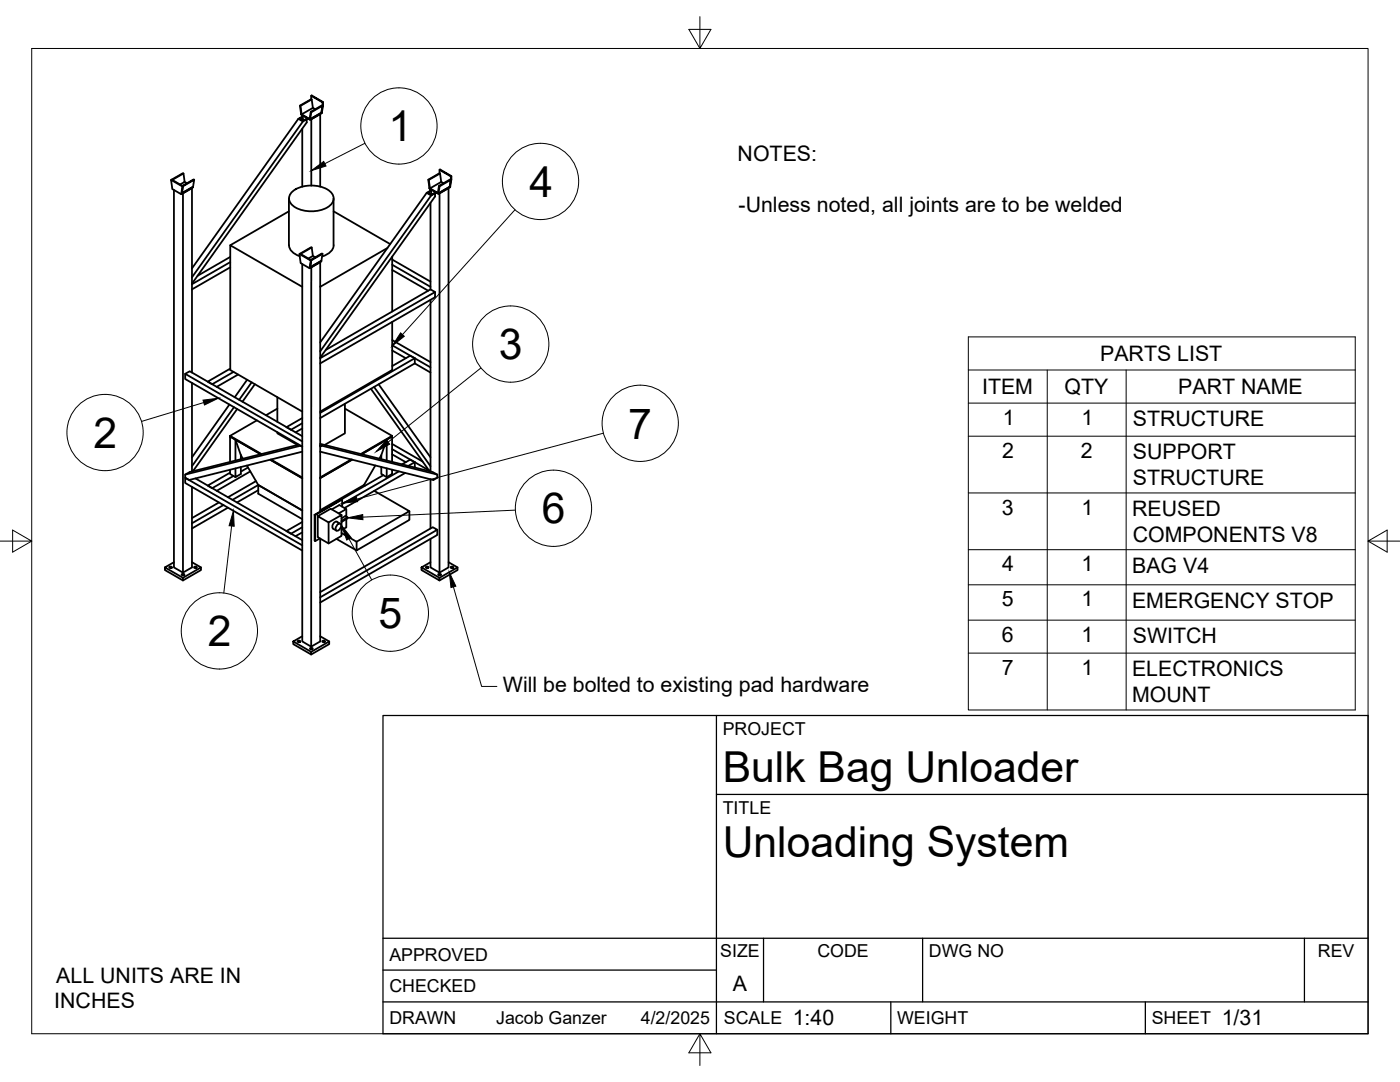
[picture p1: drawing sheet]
<svg xmlns="http://www.w3.org/2000/svg" width="279mm" height="216mm" viewBox="0 0 279 216" stroke-linecap="round" stroke-linejoin="round" font-family="sans-serif">
<!-- layer: Visible -->
<g fill="none" stroke="#000" stroke-width=".36">
<path d="M62.1 19.1h.1l2.3 1.3h-.1zM62.1 19.1v.7M62.2 19.8l-2.3 1.3 .2 1.7M34.1 35.9h.3zM34.1 35.9l.3 1.8 1.8 1.1M34.2 36l2.3 1.2M34.4 35.9l2 1.2M34.7 37.9v75.3l1.8 1.1v-75.7l1.8-1.1v36.8M36.3 38.6l2.2-1.3v.1l-2.2 1.3zM36.3 37.1l.2 .1-.2 1.4M36.4 37.1l2.3-1.3 .1 .1-2.3 1.3zM36.4 37.2l-.2 1.6v-.2"/>
<path d="M36.5 37.2l-.2 1.4M36.6 34.6l-2.4 1.3 2.4-1.3 .3 1.7-1 .5M36.9 36.3l.4 .3M38.8 35.9l-.3 1.4-2.2 1.3M57.7 39.6v9.3a2.69 2.69 0 0 0 2.1 2.2M58.4 38.2a6.6 6.6 0 0 1 7.5 0 1.84 1.84 0 0 1 .7 1.8 1.84 1.84 0 0 1-1.3 1.4 6.7 6.7 0 0 1-6.9-.4 1.73 1.73 0 0 1 0-2.8zM59.5 23.7l-21.2 29.9M59.9 21.1l2.3-1.3 .2 1.7M60 21.1l.2 1.7M60.1 22.8l1.8 1v.1l-1.8-1zM60.3 23v.3M60.3 25.7v11.6"/>
<path d="M60.4 23.3v.5l.3 .2M60.4 23.8l-.1 .1M60.5 24.2l-22.2 31.1M61.2 23.8l-.7 .4-1-.5 .8-.4h.1l-.5 .4 .6 .4 .6-.4 .1 .7-22.9 32.2M62 22.3l2.3-1.3 .1 .1-.3 1.4-2.2 1.3-.1-.1zM62 22.3l.1 .1 2.3-1.3-.3 1.4M62.1 37v-13.2l1.8-1v14.5M62.1 22.4l-.2 1.4 2.2-1.3v.1l-2.2 1.3M62.4 21.5l-2.2 1.3h-.1M62.4 21.5l.5 .3M64.1 22.5l.1-.1-.1 .2zM64.4 20.4v.7l.1-.1-.3 1.4"/>
<path d="M64.5 20.4v.6M66.6 39.6v9.3M85.2 38.5l-21.3 29.8M85.5 35.9l2.3-1.3 .3 1.7M85.6 35.9l.2 1.7M85.7 37.5l1.8 1.1v.1l-1.8-1zM85.9 37.8v.2M86 38.1v.5l.3 .1M86 39l-22.1 31.1M86 38.6l-.1 .1M86.8 38.6l-.8 .4-.8-.5 .7-.5 .1 .1-.6 .3 .7 .4 .6-.3 .1 .1v.6l-22.9 32.2M87.6 37.1l2.3-1.3 .1 .1-.3 1.4-2.2 1.3-.1-.1z"/>
<path d="M87.6 37.1l.1 .1 2.3-1.3-.3 1.4M87.7 33.9l.1-.1 2.3 1.3-.1 .1zM87.7 33.9v.7M87.7 37.2l-.2 1.4 2.2-1.3v.1l-2.2 1.3M87.8 34.6l-2.3 1.3 .2 1.6M88.1 36.3l-2.3 1.3-.1-.1M88.1 36.3l.4 .3M89.7 37.3l.2-.1-.2 .2zM90 35.2v.7l.1-.1-.2 1.4M90.1 35.1v.7M46 51.3l-6.6 3.7M46 52.3l-7.7 4.4"/>
<path d="M46 53.3l-7.7 4.4M57.7 42.2l-11.7 6.7M59.8 50.7h.2zM59.8 50.7l.2 1.8 1.8 1M59.9 50.7l2.2 1.2M60 50.7l2 1.2M60.3 52.7v75.3l1.8 1v-75.7l1.8-1v49.8l12.6-7.3M60.3 57.2l-14.3-8.3v24.9l14.3 8.3M61.9 53.3l2.2-1.3v.2l-2.2 1.3zM61.9 51.9h.2l-.2 1.4M62 51.9l2.3-1.3 .1 .1-2.3 1.2zM62 52l-.2 1.5v-.1"/>
<path d="M62.1 51.9l-.2 1.4M62.2 49.4l-2.3 1.2 2.3-1.2 .2 1.7-.8 .5M62.4 51.1l.5 .2M64.4 50.7l-.3 1.3-2.2 1.3M66.6 42.2l11.3 6.5M66.6 48.9a2.77 2.77 0 0 1-2.3 2.3M77.3 49.5l-13.4 7.7M78.3 51.8l7.6 4.4M78.3 53.9l7.2 4.1M78.3 52.8l7.6 4.4M78.3 51.2v11M85.9 40.5v17.2"/>
<path d="M85.9 59.8v34.3M86.8 58.3v1l-22.9 13.2M37 74.6l.9-.5 22.4 12.9M38.3 76.4v17.7l.3-.2 8.7-12.3M46 73.6l-4.6 2.6 1 .5 4.2-2.5M47.5 74.7l-4.3 2.5M49.3 75.8l-2.5 3.5M50.2 76.3l-2.5 3.5M50.9 76.7l-2.5 3.5M55.4 79.2v5M65 69.8l20.9-12.1 .9 .6-22.9 13.2M74 77.6l11.6 16.3 .3 .1"/>
<path d="M74.7 77.2l11.2 15.8M75.6 76.7l10.3 14.5M78.3 69.9l2.7 1.6M78.3 68.9l7.6 4.4M78.3 67.9l7.6 4.4M78.3 64.2v9.6l-14.4 8.3M82.8 72.5l3.1 1.8M82.8 72.5l-18.9 10.9M82.8 71.5l-.9-.5-3.6 2M82.8 71.5l-18.9 10.9M82.8 71.5v1M38.3 97.2v16l-1.8 1.1"/>
<path d="M39 95.5l21.3 12.3M45.8 80.7l-7.5 10.5M45.9 94.3l-4.5 2.6 1 .5 4.2-2.4M45.9 87v.1l6.1 3.5-5-2.9 1.1 3.1M45.9 93.7v.9l1.1 .6M45.9 87l6.3 3.6M46.7 81.3l-8.4 11.7M47 91.9v-4.2l-1.1-.6v5.1M48.1 93.2v1.4l-1.1 .6v-1.7M48.1 90.8l.4 .7M48.1 90.8v.8M49.3 92.9l2.2 3.9"/>
<path d="M49.5 93.3l-1.4 .8M50 94.1l-6.8 3.8M51.1 96l-5.6 3.2M51.3 83.9l-5.4 3.1M51.5 96.8l-5.1 2.9M51.5 97.8l-4.2 2.5M51.5 96.8l8.8 5.1M51.5 96.8v1.7l8.8 5.1M53.9 91.7l6.4 3.7M54.1 91.7l6.2 3.6M55.4 86.3v.2l4 2.3M55.4 81.5l-2.3 1.4"/>
<path d="M59.6 88.7l-21.7 5.5-.9 .5v.6l.7 .5 22.6-5.7M60.3 88.1l-23.3-13.5v1l23.3 13.5-.3-.2-23 5.8M60.3 85.5l-1.3 .8M60.3 83.4l-3.1 1.8 .9 .5 2.2-1.2M63.9 89h.1M63.9 88.8l.3 .1-.3 .2M63.9 88.6l22.5 5.6 .9 .5v.6l-.8 .5-22.6-5.7M64.2 88.9l23.1 5.8M68.3 99.7v1.4M68.8 80.6v5.9l-4 2.3M68.8 81.5l9.5 5.5M70.1 91.7l-6.2 3.6"/>
<path d="M70.3 91.7l-6.4 3.7M72.6 96.8l.3 .1M72.6 96.8l-8.7 5M74.7 97.9l7 4.1-10.5 6.1-3-1.7M74.9 92.9l-2.3 3.9M75.7 91.5l.4-.7 1.1-3.1-5 2.9 6.1-3.5-1.1 .6v4.2M76.1 93.2v1.4l1.1 .6M76.1 90.8v.8M77.2 93.5v1.7M78.3 93.7v.9l-1.1 .6M78.3 90.7l2.7 1.5M78.3 89.6l7.6 4.4"/>
<path d="M78.3 88.6l6 3.5M78.3 87v5.2M78.3 87l-6.3 3.6M78.4 93.7l-.1 .1M79.6 94.1l-11.3 6.5M80.9 94.4l-12.2 7M82.8 93.3h.1M82.8 92.2v1.1M82.8 92.2l-.9-.5-1.7 .9M82.8 92.2l-1.3 .8M85.9 95.6v9.9M33.8 113.1l.5 .1-.3 .2-.2-.2z"/>
<path d="M34.7 112.2l-1.8 1 3.6 2.1v.5l-3.6-2.1v-.5M36.3 114.5l.5 .1-.3 .2-.3-.2zM38.3 112.2l1.8 1v.5l-3.6 2.1M38.8 113.1l.5 .1-.3 .2-.3-.2zM40.1 113.2l-3.6 2.1M43.7 100.3l-5.4 3.1M44.6 100.8l-6.3 3.6M45.5 101.3l-7.2 4.2M60.3 108.8l-23.3-13.5v1.1l23.3 13.5M60.3 106.2l-1.3 .8M60.3 104.2l-3.1 1.8 .9 .5 2.2-1.3M62.8 102.7l5.4-3.1 .1 .1-5.4 3.1z"/>
<path d="M62.8 102.7v5.2l.1 .1 .9-.6M62.9 102.8v5.2M63.9 118.2l22.5-13 .9 .5-23.4 13.5M63.9 107.5v20.5l-1.8 1M65.6 104.2v4.2M66.2 101.6l1.5-.8 1.4 .8-1.5 .8M67.1 107.5l4.1 2.3M67.2 104.1l.7 .4M67.3 104.1a.92 .92 0 0 0-.8 1.4l.6 .4M67.3 104.7l.6-.2a.92 .92 0 0 1-.8 1.4 .79 .79 0 0 1 .2-1.2zM68.2 102.8l-2.2-1.3-2.6 1.5 2.2 1.2 2.6-1.4v4.1l-2.6 1.5-2.2-1.2v-4.2M68.2 103.9v.2"/>
<path d="M68.2 103.4l.7-.4 .5 .2-1.2 .7M69.1 101.6v1.5M69.1 103.6v1.6l-.9 .6M69.4 103.2v.2l-1.2 .7M81.7 102v1.7l-10.5 6.1v-1.7M85 113.1l.5 .1-.3 .2-.2-.2zM85.9 107.5v5.7l1.8 1.1v-75.7l1.8-1.1v75.7l-1.8 1.1M85.9 112.2l-1.8 1 3.6 2.1v.5l-3.6-2.1v-.5M87.3 105.7v1l-23.4 13.5M87.5 114.5l.5 .1-.3 .2-.3-.2zM89.5 112.2l1.8 1v.5l-3.6 2.1M90 113.1l.5 .1-.3 .2-.3-.2z"/>
<path d="M91.3 113.2l-3.6 2.1M59.5 127.9l.4 .1-.2 .1-.3-.1zM60.3 127l-1.8 1 3.6 2.1v.5l-3.6-2.1v-.5M61.9 129.3l.5 .1-.3 .2-.3-.2zM63.9 127l1.8 1v.5l-3.6 2.1M64.4 127.9l.5 .1-.3 .1-.3-.1zM65.7 128l-3.6 2.1"/>
</g>
<!-- layer: Border -->
<path d="M6.3 9.7h266.7v196.6h-266.7zM139.7 3.3v6.4l2.2-3.8h-4.4l2.2 3.8M0 108h6.3l-3.8-2.2v4.4l3.8-2.2M273 108l3.8 2.2v-4.4l-3.8 2.2h6.4M139.7 206.3l-2.2 3.8h4.4l-2.2-3.8v6.3" fill="none" stroke="#000" stroke-width=".2"/>
<!-- layer: Titleblock -->
<path d="M76.4 142.8h196.6v63.5h-196.6zM143 158.5h130M143 142.8v63.5M76.4 199.9h196.6M76.4 193.6h66.6M76.4 187.2h196.6M152.4 187.2v12.7M177.8 199.9v6.4M184.1 187.2v12.7M228.6 199.9v6.4M260.3 187.2v12.7" fill="none" stroke="#000" stroke-width=".25"/>
<!-- layer: Leaders -->
<path d="M89.7 114.2l1.3 2.8-1 .2z" fill="#000" stroke="#000" stroke-width=".2"/>
<path d="M90.5 117.1l5.6 19.9h3.1" fill="none" stroke="#000" stroke-width=".2"/>
<!-- layer: Parts Lists -->
<path d="M193.3 67.2h77.2v74.5h-77.2zM193.3 73.8h77.2M209 73.8v67.9M224.7 73.8v67.9M193.3 80.4h77.2M193.3 87h77.2M193.3 98.4h77.2M193.3 109.7h77.2M193.3 116.7h77.2M193.3 123.7h77.2M193.3 130.3h77.2" fill="none" stroke="#000" stroke-width=".2"/>
<!-- layer: Balloons -->
<g fill="none" stroke="#000" stroke-width=".2">
<circle cx="79.6" cy="25.1" r="7.6"/>
<circle cx="107.9" cy="36.2" r="7.6"/>
<circle cx="101.9" cy="68.7" r="7.6"/>
<circle cx="21" cy="86.3" r="7.6"/>
<circle cx="127.8" cy="84.5" r="7.6"/>
<circle cx="110.5" cy="101.4" r="7.6"/>
<circle cx="43.8" cy="125.9" r="7.6"/>
<circle cx="77.9" cy="122.4" r="7.6"/>
</g>
<!-- layer: 0 -->
<path d="M62.1 34.1l2.5-1.9 .5 .9zM40.5 79.8l3.1-.3-2.8 1.3zM79.9 66.4l.8 .7-2.4 1.9zM77.1 87.8l.7 .8-2.7 1.5zM46.6 101.9l.1 3.1-1-.1zM68.2 104.8l1.9 2.5-.9 .5zM68.3 100.4l2.8-1.3 .3 1zM69.4 103.3l3-.6v1z" fill="#000" stroke="#000" stroke-width=".2"/>
<path d="M72.8 28.6l-8 4.1M102.8 41.9l-22.5 24.9M96 73.4l-18.6 14.8M40.7 80.3l-12.5 3.8M120.4 86.4l-49.2 13.2M46.2 104.9l-1.5 13.4M69.6 107.5l4.6 8.2M102.8 101.8l-30.4 1.4" fill="none" stroke="#000" stroke-width=".2"/>
<g font-size="8.5">
<text x="77.6" y="28.2">1</text>
<text x="105.6" y="39.3">4</text>
<text x="99.6" y="71.7">3</text>
<text x="18.7" y="89.4">2</text>
<text x="125.4" y="87.5">7</text>
<text x="108.1" y="104.4">6</text>
<text x="75.5" y="125.4">5</text>
<text x="41.5" y="129">2</text>
<text x="144.3" y="156">Bulk Bag Unloader</text>
<text x="144.3" y="171">Unloading System</text>
</g>
<g font-size="4.3">
<text x="147.2" y="32.1">NOTES:</text>
<text x="147.4" y="42.3">-Unless noted, all joints are to be welded</text>
<text x="219.6" y="72.1">PARTS LIST</text>
<text x="196" y="78.7">ITEM</text>
<text x="212.4" y="78.5">QTY</text>
<text x="235.1" y="78.7">PART NAME</text>
<text x="200.1" y="84.8">1</text>
<text x="215.9" y="84.8">1</text>
<text x="226.1" y="85">STRUCTURE</text>
<text x="200" y="91.4">2</text>
<text x="215.7" y="91.4">2</text>
<text x="226.1" y="91.7">SUPPORT</text>
<text x="226.1" y="96.8">STRUCTURE</text>
<text x="199.9" y="102.7">3</text>
<text x="215.9" y="102.7">1</text>
<text x="225.9" y="103">REUSED</text>
<text x="226.1" y="108.1">COMPONENTS V8</text>
<text x="200" y="114">4</text>
<text x="215.9" y="114">1</text>
<text x="226" y="114.3">BAG V4</text>
<text x="199.9" y="121">5</text>
<text x="215.9" y="121">1</text>
<text x="225.9" y="121.3">EMERGENCY STOP</text>
<text x="200" y="128.1">6</text>
<text x="215.9" y="128.1">1</text>
<text x="226.1" y="128.4">SWITCH</text>
<text x="199.9" y="134.6">7</text>
<text x="215.9" y="134.7">1</text>
<text x="225.9" y="135">ELECTRONICS</text>
<text x="100.4" y="138">Will be bolted to existing pad hardware</text>
<text x="226" y="140.1">MOUNT</text>
<text x="11.2" y="196.1">ALL UNITS ARE IN</text>
<text x="146.3" y="197.7">A</text>
<text x="10.8" y="201.2">INCHES</text>
<text x="158.2" y="204.6">1:40</text>
<text x="243.8" y="204.6">1/31</text>
</g>
<g font-size="3.5">
<text x="144.3" y="146.6">PROJECT</text>
<text x="144.3" y="162.3">TITLE</text>
<text x="77.7" y="191.7">APPROVED</text>
<text x="143.7" y="191">SIZE</text>
<text x="163.1" y="191">CODE</text>
<text x="185.4" y="191">DWG NO</text>
<text x="263" y="191">REV</text>
<text x="77.7" y="198">CHECKED</text>
<text x="77.7" y="204.4">DRAWN</text>
<text x="99" y="204.4">Jacob Ganzer</text>
<text x="127.9" y="204.4">4/2/2025</text>
<text x="144.5" y="204.4">SCALE</text>
<text x="179" y="204.4">WEIGHT</text>
<text x="229.8" y="204.4">SHEET</text>
</g>
</svg>
